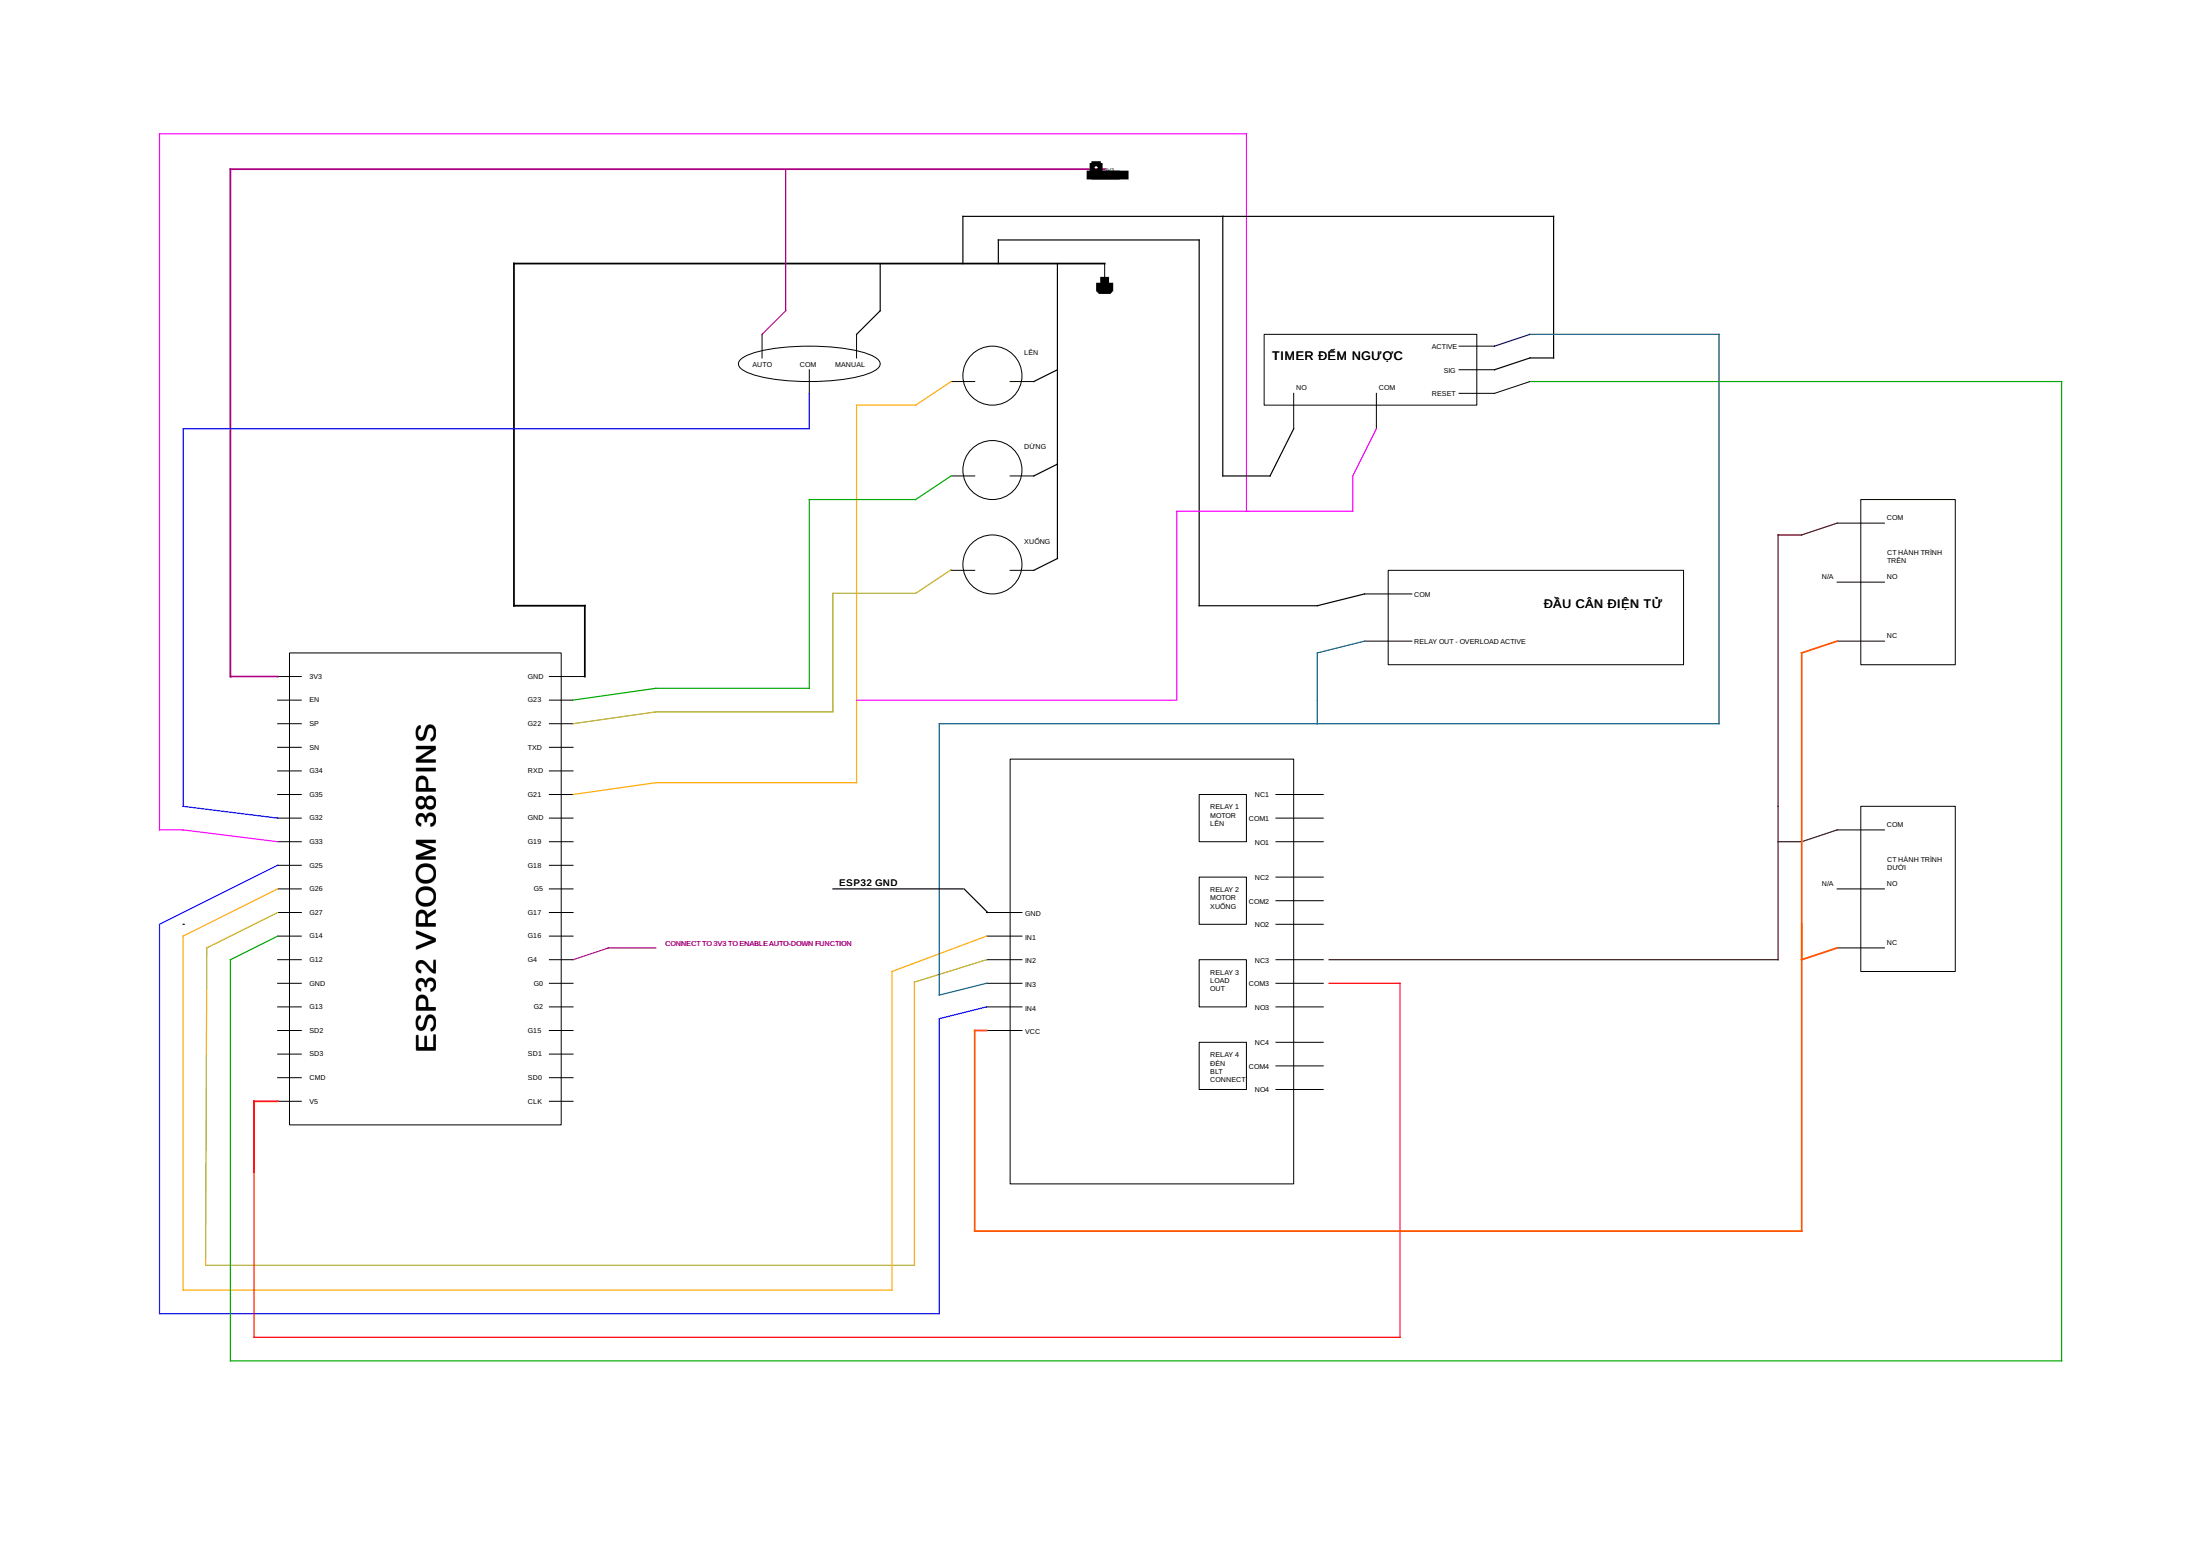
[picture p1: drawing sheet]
<svg xmlns="http://www.w3.org/2000/svg" width="297mm" height="210mm" viewBox="0 0 297 210" stroke-linecap="round" stroke-linejoin="round" font-family="sans-serif">
<g fill="none" stroke="#000" stroke-width=".14">
<path d="M149.1 35.6v3.2M100.2 48.4a13.7 13.7 0 0 1 6-1.6 30.1 30.1 0 0 1 10.8 .9l1.4 .7 .3 .3 .1 .4-.1 .4a4.8 4.8 0 0 1-2.7 1.3 31.9 31.9 0 0 1-14.5-.3l-1.3-.6-.4-.4-.1-.4 .1-.4zM102.9 45.1v3.2M109.3 49.9v3.2M115.7 45.1v3.2M128.4 51.5h3.2M136.4 51.5h3.2M170.7 45.1h28.7v9.6h-28.7zM174.7 53.1v4.8M185.8 53.1v4.8M197 46.7h4.8M197 49.9h4.8"/>
<path d="M206.6 51.5l-4.8 1.6h-4.8M128.4 64.2h3.2M128.4 77h3.2M136.4 64.2h3.2M136.4 77h3.2M187.4 77h39.9v12.7h-39.9zM248 70.6h6.4M248 78.6h6.4M251.2 67.4h12.8v22.3h-12.8zM37.5 91.3h3.2M37.5 94.5h3.2M37.5 97.7h3.2"/>
<path d="M39.1 88.1h36.7v63.7h-36.7zM74.2 91.3h4.8M74.2 94.5h3.2M74.2 97.7h3.2M184.2 80.2h6.4M184.2 86.5h6.4M248 86.5h6.4M37.5 107.2h3.2M37.5 100.9h3.2M37.5 110.4h3.2M37.5 120h3.2M37.5 113.6h3.2"/>
<path d="M37.5 104.1h3.2M37.5 116.8h3.2M74.2 107.2h3.2M74.2 100.9h3.2M74.2 110.4h3.2M74.2 120h3.2M74.2 113.6h3.2M74.2 104.1h3.2M74.2 116.8h3.2M136.4 102.5h38.3v57.3h-38.3zM161.9 107.2h6.4v6.4h-6.4zM161.9 118.4h6.4v6.4h-6.4z"/>
<path d="M172.3 118.4h6.4M172.3 107.2h6.4M172.3 110.4h6.4M172.3 113.6h6.4M248 120h6.4M248 112h6.4M251.2 108.8h12.8v22.3h-12.8zM37.5 129.5h3.2M37.5 132.7h3.2M37.5 135.9h3.2M37.5 126.4h3.2M37.5 139.1h3.2"/>
<path d="M37.5 123.2h3.2M74.2 126.4h3.2M74.2 123.2h3.2M74.2 129.5h3.2M74.2 132.7h3.2M74.2 135.9h3.2M74.2 139.1h3.2M133.2 126.4h4.8M133.2 123.2h4.8M133.2 129.5h4.8M133.2 132.7h4.8M133.2 135.9h4.8"/>
<path d="M133.2 139.1h4.8M161.9 129.5h6.4v6.4h-6.4zM172.3 135.9h6.4M172.3 121.6h6.4M172.3 124.8h6.4M172.3 129.5h6.4M172.3 132.7h6.4M248 128h6.4M37.5 148.7h3.2M37.5 145.5h3.2M37.5 142.3h3.2M74.2 148.7h3.2"/>
<path d="M74.2 145.5h3.2M74.2 142.3h3.2M161.9 140.7h6.4v6.4h-6.4zM172.3 147.1h6.4M172.3 140.7h6.4M172.3 143.9h6.4"/>
<circle cx="134" cy="50.7" r="4"/>
<circle cx="134" cy="76.2" r="4"/>
<circle cx="134" cy="63.4" r="4"/>
</g>
<path d="M149.1 35.6h-79.7v46.2h9.6v9.5" fill="none" stroke="#000" stroke-width=".24"/>
<path d="M37.5 148.7h-3.2v9.5" fill="none" stroke="#f00" stroke-width=".24"/>
<path d="M149.1 22.8h-118v68.5h6.4" fill="none" stroke="#aa007f" stroke-width=".24"/>
<path d="M118.8 35.6v6.3l-3.1 3.2M130 35.6v-6.4h79.8v19.1h-3.2l-4.8 1.6M134.8 35.6v-3.2h27.1v49.4h16l6.3-1.6M142.8 35.6v39.8l-3.2 1.6M165.1 29.2v35h6.4l3.2-6.3M142.8 49.9l-3.2 1.6M142.8 62.7l-3.2 1.5M112.5 120h17.5M130.2 120l3.2 3.2M24.7 124.8h.1" fill="none" stroke="#000" stroke-width=".16"/>
<path d="M128.4 76.9l-4.8 3.2h-11.1v15.9M112.5 96.1h-24l-11.1 1.6M37.5 123.2l-9.6 4.8-.1 42.8h95.7v-38.2l9.7-3.1" fill="none" stroke="#aa0" stroke-width=".16"/>
<path d="M128.4 51.5l-4.8 3.2h-7.9v51h-27.2l-11.1 1.5M37.5 120l-12.8 6.4v47.7h95.7v-43l12.8-4.7" fill="none" stroke="#fa0" stroke-width=".16"/>
<path d="M109.3 53.1v4.8h-84.6v50.9l12.8 1.6M37.5 116.8l-16 8v52.5h105.3v-39.8l6.4-1.6" fill="none" stroke="#00f" stroke-width=".16"/>
<path d="M206.6 51.5h71.8v132.2h-247.3v-54.2l6.4-3.1M128.4 64.2l-4.8 3.2h-14.3v25.5h-20.8l-11.1 1.6" fill="none" stroke="#0a0" stroke-width=".16"/>
<path d="M106.1 22.8v19.1l-3.2 3.2M88.5 128h-6.3l-4.8 1.5" fill="none" stroke="#aa007f" stroke-width=".16"/>
<path d="M185.8 57.9l-3.2 6.3v4.8h-23.7v25.5M168.3 69v-50.9h-146.8v93.9h3.2l12.8 1.6M115.7 94.5h43" fill="none" stroke="#f0f" stroke-width=".16"/>
<path d="M206.6 45.1h25.5v52.6h-105.3v36.6l6.4-1.6M184.2 86.5l-6.3 1.6v9.6" fill="none" stroke="#00557f" stroke-width=".16"/>
<path d="M248 70.6l-4.7 1.6h-3.2v57.3h-60.6M248 112l-4.7 1.6h-3.2" fill="none" stroke="#500" stroke-width=".16"/>
<path d="M206.6 45.1l-4.8 1.6" fill="none" stroke="#00007f" stroke-width=".16"/>
<path d="M179.5 132.7h9.5v47.8h-154.7v-22.3" fill="none" stroke="#f00" stroke-width=".16"/>
<path d="M248 86.5l-4.7 1.6v78.1h-111.7v-27.1h1.6M248 128l-4.7 1.5" fill="none" stroke="#f50" stroke-width=".24"/>
<path d="M147.7 22.6h.6v.1h-.6zM148 22.4v.5zM148 23.6h2.6M148.6 38.8h1.1M148.8 38.9h.7M148.9 39.1h.5M149.1 38v.8" fill="none" stroke="#000" stroke-width="1.2"/>
<path d="M147.3 23.6h4.5" fill="none" stroke="#000" stroke-width="1.2" stroke-dasharray="4.7 2.4"/>
<g font-size="3.8">
<text x="58.9" y="142.1" transform="rotate(-90 58.9 142.1)">E</text>
<text x="58.9" y="142" transform="rotate(-90 58.9 142)">ESP32 VROOM 38PINS</text>
</g>
<g font-size="1.7">
<text x="171.7" y="48.6">TIMER ĐẾM NGƯỢC</text>
<text x="208.4" y="82.1">ĐẦU CÂN ĐIỆN TỬ</text>
</g>
<text font-size="1.3" x="113.3" y="119.5">ESP32 GND</text>
<g font-size="1">
<text x="138.3" y="47.9">LÊN</text>
<text x="193.3" y="47.1">ACTIVE</text>
<text x="101.6" y="49.5">AUTO</text>
<text x="108" y="49.5">COM</text>
<text x="112.8" y="49.5">MANUAL</text>
<text x="175" y="52.7">NO</text>
<text x="186.2" y="52.7">COM</text>
<text x="193.3" y="53.5">RESET</text>
<text x="194.9" y="50.3">SIG</text>
<text x="138.3" y="60.7">DỪNG</text>
<text x="254.7" y="70.2">COM</text>
<text x="138.3" y="73.4">XUỐNG</text>
<text x="254.8" y="74.9">CT HÀNH TRÌNH</text>
<text x="254.8" y="76">TRÊN</text>
<text x="190.9" y="80.6">COM</text>
<text x="246" y="78.2">N/A</text>
<text x="254.7" y="78.2">NO</text>
<text x="190.9" y="86.9">RELAY OUT - OVERLOAD ACTIVE</text>
<text x="254.7" y="86.1">NC</text>
<text x="41.8" y="91.6">3V3</text>
<text x="41.8" y="94.8">EN</text>
<text x="71.3" y="91.6">GND</text>
<text x="71.3" y="94.8">G23</text>
<text x="41.8" y="101.2">SN</text>
<text x="41.8" y="98">SP</text>
<text x="71.3" y="101.2">TXD</text>
<text x="71.3" y="98">G22</text>
<text x="41.8" y="104.4">G34</text>
<text x="41.8" y="107.6">G35</text>
<text x="71.3" y="104.4">RXD</text>
<text x="71.3" y="107.6">G21</text>
<text x="169.4" y="107.6">NC1</text>
<text x="41.8" y="110.7">G32</text>
<text x="41.8" y="113.9">G33</text>
<text x="71.3" y="113.9">G19</text>
<text x="71.3" y="110.7">GND</text>
<text x="163.4" y="109.3">RELAY 1</text>
<text x="163.4" y="110.4">MOTOR</text>
<text x="163.4" y="111.5">LÊN</text>
<text x="168.6" y="110.8">COM1</text>
<text x="254.7" y="111.6">COM</text>
<text x="41.8" y="117.1">G25</text>
<text x="71.3" y="117.1">G18</text>
<text x="169.4" y="118.8">NC2</text>
<text x="169.4" y="114">NO1</text>
<text x="246" y="119.6">N/A</text>
<text x="254.7" y="119.6">NO</text>
<text x="254.8" y="116.3">CT HÀNH TRÌNH</text>
<text x="254.8" y="117.4">DƯỚI</text>
<text x="41.8" y="120.3">G26</text>
<text x="41.8" y="123.5">G27</text>
<text x="71.3" y="123.5">G17</text>
<text x="72.1" y="120.3">G5</text>
<text x="138.4" y="123.7">GND</text>
<text x="163.4" y="120.4">RELAY 2</text>
<text x="163.4" y="121.5">MOTOR</text>
<text x="163.4" y="122.6">XUỐNG</text>
<text x="168.6" y="122">COM2</text>
<text x="169.4" y="125.2">NO2</text>
<text x="41.8" y="126.7">G14</text>
<text x="41.8" y="129.9">G12</text>
<text x="71.3" y="129.9">G4</text>
<text x="71.3" y="126.7">G16</text>
<text x="138.4" y="126.9">IN1</text>
<text x="138.4" y="130">IN2</text>
<text x="163.4" y="131.6">RELAY 3</text>
<text x="169.4" y="129.9">NC3</text>
<text x="254.7" y="127.6">NC</text>
<text x="41.8" y="133">GND</text>
<text x="41.8" y="136.2">G13</text>
<text x="72.1" y="133">G0</text>
<text x="72.1" y="136.2">G2</text>
<text x="138.4" y="136.4">IN4</text>
<text x="138.4" y="133.2">IN3</text>
<text x="163.4" y="132.7">LOAD</text>
<text x="163.4" y="133.8">OUT</text>
<text x="168.6" y="133.1">COM3</text>
<text x="169.4" y="136.3">NO3</text>
<text x="41.8" y="142.6">SD3</text>
<text x="41.8" y="139.4">SD2</text>
<text x="71.3" y="139.4">G15</text>
<text x="71.3" y="142.6">SD1</text>
<text x="138.4" y="139.6">VCC</text>
<text x="163.4" y="142.7">RELAY 4</text>
<text x="163.4" y="143.8">ĐÈN</text>
<text x="169.4" y="141.1">NC4</text>
<text x="41.8" y="145.8">CMD</text>
<text x="41.8" y="149">V5</text>
<text x="71.3" y="149">CLK</text>
<text x="71.3" y="145.8">SD0</text>
<text x="163.4" y="144.9">BLT</text>
<text x="163.4" y="146.1">CONNECT</text>
<text x="168.6" y="144.3">COM4</text>
<text x="169.4" y="147.5">NO4</text>
</g>
<text font-size="1" fill="#aa007f" x="89.8" y="127.6">CONNECT TO 3V3 TO ENABLEAUTO-DOWN FUNCTION</text>
<text font-size=".7" x="149.1" y="23.2">3V3</text>
</svg>
